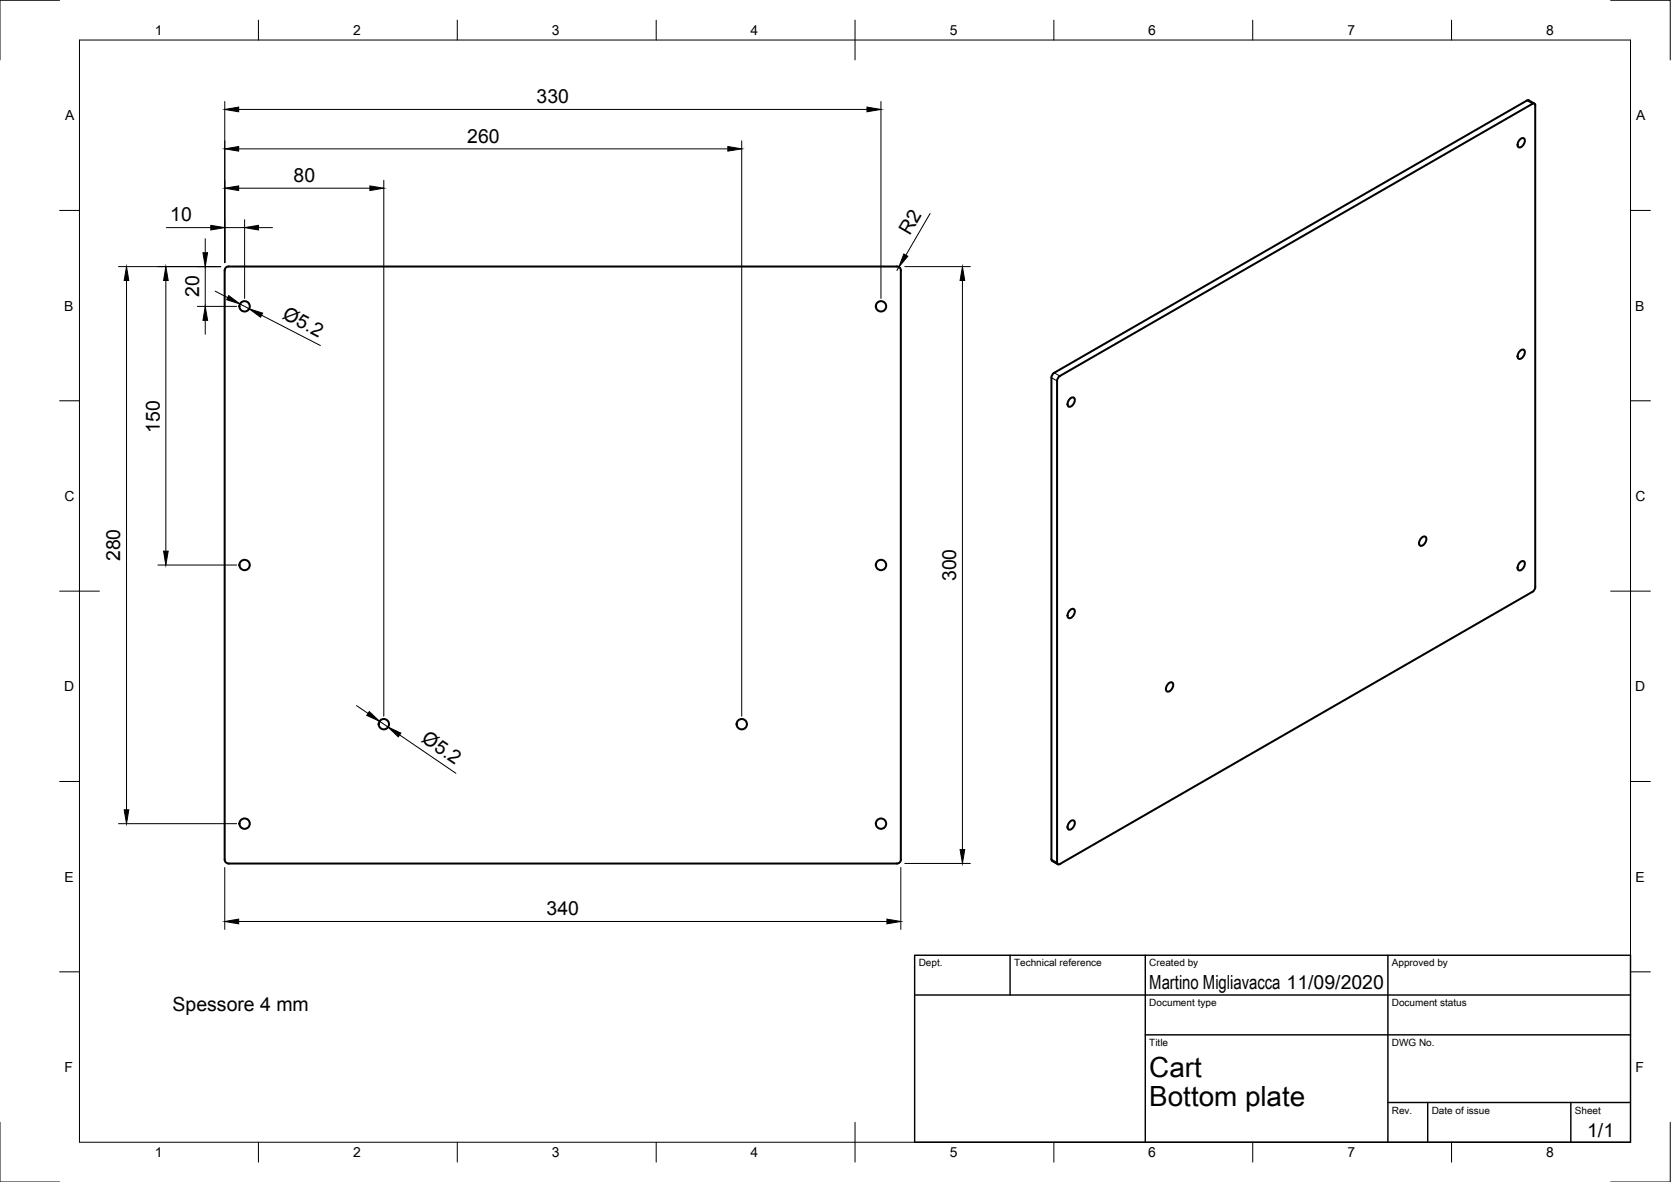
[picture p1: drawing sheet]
<svg xmlns="http://www.w3.org/2000/svg" width="420mm" height="297mm" viewBox="0 0 420 297" stroke-linecap="round" stroke-linejoin="round" font-family="sans-serif">
<!-- layer: Visible -->
<g fill="none" stroke="#000" stroke-width=".51">
<path d="M382.2 35a.67 .67 0 0 1 1.1 0 1.6 1.6 0 0 1-1.5 2 1.47 1.47 0 0 1 .4-2zM385.8 26l-1.4-.8-.5 .1-118.8 68.4-.5 .5-.2 .7v121l.2 .5 1.4 .8M57.5 67h168M57.5 67a1.01 1.01 0 0 0-1 1v148a1.01 1.01 0 0 0 1 1h168M225.5 67a1.01 1.01 0 0 1 1 1M226.5 68v148M266.5 94.5l118.8-68.4 .3-.1 .4 .2v121.3l-.2 .7-.5 .5-118.8 68.4M266.5 94.5l-.5 .5-.2 .7v121l.2 .5 .5-.1M382.2 88.2a.67 .67 0 0 1 1.1-.1 1.6 1.6 0 0 1-1.5 2.1 1.47 1.47 0 0 1 .4-2zM269 100.2a.67 .67 0 0 1 1.2-.1 1.6 1.6 0 0 1-1.5 2.1 1.47 1.47 0 0 1 .3-2zM357.4 135.2a.67 .67 0 0 1 1.2-.1 1.6 1.6 0 0 1-1.5 2 1.47 1.47 0 0 1 .3-1.9zM269 153.3a.67 .67 0 0 1 1.2 0 1.6 1.6 0 0 1-1.5 2 1.47 1.47 0 0 1 .3-2z"/>
<path d="M382.2 141.3a.67 .67 0 0 1 1.1 0 1.6 1.6 0 0 1-1.5 2 1.47 1.47 0 0 1 .4-2zM293.8 171.8a.67 .67 0 0 1 1.1-.1 1.6 1.6 0 0 1-1.5 2.1 1.47 1.47 0 0 1 .4-2zM226.5 216a1.01 1.01 0 0 1-1 1M269 206.5a.67 .67 0 0 1 1.2-.1 1.6 1.6 0 0 1-1.5 2.1 1.47 1.47 0 0 1 .3-2z"/>
<circle cx="61.5" cy="77" r="1.3"/>
<circle cx="221.5" cy="77" r="1.3"/>
<circle cx="61.5" cy="142" r="1.3"/>
<circle cx="221.5" cy="142" r="1.3"/>
<circle cx="96.5" cy="182" r="1.3"/>
<circle cx="186.5" cy="182" r="1.3"/>
<circle cx="61.5" cy="207" r="1.3"/>
<circle cx="221.5" cy="207" r="1.3"/>
</g>
<!-- layer: Visible Narrow -->
<path d="M383.9 25.3l1.4 .8M264.4 94.9l1.4 .8M265.1 93.7l1.4 .8M264.4 215.9l1.4 .8" fill="none" stroke="#000" stroke-width=".25"/>
<!-- layer: Border -->
<g fill="none" stroke="#000" stroke-width=".25">
<path d="M15 .1h-15v15M20 10.1h390v276.9h-390zM65 5.1v5M115 5.1v5M165 5.1v5M215 5.1v10M265 5.1v5M315 5.1v5M365 5.1v5M405 .1h15v15M15 52.9h5M410 52.9h5"/>
<path d="M15 100.7h5M410 100.7h5M15 148.6h10M405 148.6h10M15 196.4h5M410 196.4h5M15 244.2h5M410 244.2h5M0 282.1v14.9h15M65 287v5M115 287v5M165 287v5"/>
<path d="M215 282.1v9.9M265 287v5M315 287v5M365 287v5M420 282.1v14.9h-15"/>
</g>
<!-- layer: TitleBlock -->
<path d="M230 240.1h180v46.9h-180zM230 250h180M254 240.1v9.9M288 240.1v46.9M349 240.1v46.9M288 260.1h122M349 277.1h61M359 277.1v9.9M395 277.1v9.9" fill="none" stroke="#000" stroke-width=".36"/>
<!-- layer: Dimensions -->
<g fill="none" stroke="#000" stroke-width=".25">
<path d="M56.5 25.5v40.5M60 37.4h123M60 27.5h158M186.5 35.4v144.6M221.5 25.5v49.5M41.8 57.2h11.2M51.6 60v3.5M56.5 57.2h5M60 47.3h33M61.5 55.2v19.8M65 57.2h3.5M96.5 45.3v134.7"/>
<path d="M233.9 53.6l-6.1 10.5M29.8 67h25.7M31.8 70.5v133M41.7 70.5v68M49.6 77h9.9M51.6 67v10M54.1 73.2l3.1 1.6M60.3 76.4l2.4 1.2M65.8 79.2l14.8 7.6M226 67.1l-.5 .9M227.5 67h16.5M242 70.5v143"/>
<path d="M51.6 80.5v3.5M39.7 142h19.8M89.6 177.3l2.9 2M95.4 181.3l2.2 1.4M100.5 184.7l14.1 9.6M29.8 207h29.7M56.5 218v15.6M226.5 218v15.6M227.5 217h16.5M60 231.6h163"/>
</g>
<g fill="#000" stroke="#000" stroke-width=".25">
<path d="M56.5 37.4l3.5-.6v1.2zM56.5 27.5l3.5-.6v1.2zM183 36.8l3.5 .6-3.5 .6zM218 26.9l3.5 .6-3.5 .6zM53 56.6l3.5 .6-3.5 .6zM56.5 47.3l3.5-.6v1.2zM61.5 57.2l3.5-.6v1.2zM93 46.7l3.5 .6-3.5 .6zM31.8 67l.6 3.5h-1.2zM41.7 67l.6 3.5h-1.2zM51 63.5h1.2l-.6 3.5zM57.5 74.3l2.8 2.1-3.3-1.1z"/>
<path d="M62.7 77.6l3.3 1.1-.5 1zM227.3 63.8l1 .6-2.3 2.7zM242 67l.6 3.5h-1.2zM51.6 77l.6 3.5h-1.2zM41.1 138.5h1.2l-.6 3.5zM92.9 178.8l2.5 2.5-3.2-1.5zM97.6 182.7l3.2 1.5-.7 1zM31.2 203.5h1.2l-.6 3.5zM241.4 213.5h1.2l-.6 3.5zM56.5 231.6l3.5-.6v1.2zM223 231l3.5 .6-3.5 .6z"/>
</g>
<g font-size="7">
<text x="289" y="270.6">Cart</text>
<text x="289" y="278.1">Bottom plate</text>
</g>
<g font-size="4.9">
<text x="134.9" y="25.9">330</text>
<text x="117.5" y="35.8">260</text>
<text x="73.8" y="45.7">80</text>
<text x="42.8" y="55.6">10</text>
<text x="228.8" y="59.4" transform="rotate(-60 228.8 59.4)">R2</text>
<text x="50" y="74.7" transform="rotate(-90 50 74.7)">20</text>
<text x="70.8" y="80" transform="rotate(27 70.8 80)">Ø5.2</text>
<text x="40.2" y="108.7" transform="rotate(-90 40.2 108.7)">150</text>
<text x="30.2" y="141" transform="rotate(-90 30.2 141)">280</text>
<text x="240.4" y="146.1" transform="rotate(-90 240.4 146.1)">300</text>
<text x="105.7" y="186.3" transform="rotate(34 105.7 186.3)">Ø5.2</text>
<text x="137.4" y="230">340</text>
<text x="289" y="248.5">Martino Migliavacca 11/09/2020</text>
<text x="43.4" y="254.2">Spessore 4 mm</text>
<text x="399.1" y="285.7">1/1</text>
</g>
<g font-size="3.5">
<text x="39" y="8.8">1</text>
<text x="88.8" y="8.8">2</text>
<text x="138.8" y="8.8">3</text>
<text x="188.7" y="8.8">4</text>
<text x="238.8" y="8.8">5</text>
<text x="288.7" y="8.8">6</text>
<text x="338.8" y="8.8">7</text>
<text x="388.8" y="8.8">8</text>
<text x="16.4" y="30.2">A</text>
<text x="411.4" y="30.2">A</text>
<text x="16.2" y="78">B</text>
<text x="411.2" y="78">B</text>
<text x="16.2" y="125.9">C</text>
<text x="411.2" y="125.9">C</text>
<text x="16.2" y="173.7">D</text>
<text x="411.2" y="173.7">D</text>
<text x="16.2" y="221.6">E</text>
<text x="411.2" y="221.6">E</text>
<text x="16.2" y="269.4">F</text>
<text x="411.2" y="269.4">F</text>
<text x="39" y="290.8">1</text>
<text x="88.8" y="290.8">2</text>
<text x="138.8" y="290.8">3</text>
<text x="188.7" y="290.8">4</text>
<text x="238.8" y="290.8">5</text>
<text x="288.7" y="290.8">6</text>
<text x="338.8" y="290.8">7</text>
<text x="388.8" y="290.8">8</text>
</g>
<g font-size="2.5">
<text x="231" y="242.9">Dept.</text>
<text x="255" y="242.9">Technical reference</text>
<text x="289" y="242.9">Created by</text>
<text x="350" y="242.9">Approved by</text>
<text x="289" y="252.8">Document type</text>
<text x="350" y="252.8">Document status</text>
<text x="289" y="262.9">Title</text>
<text x="350" y="262.9">DWG No.</text>
<text x="350" y="279.9">Rev.</text>
<text x="360" y="279.9">Date of issue</text>
<text x="396" y="279.9">Sheet</text>
</g>
</svg>
